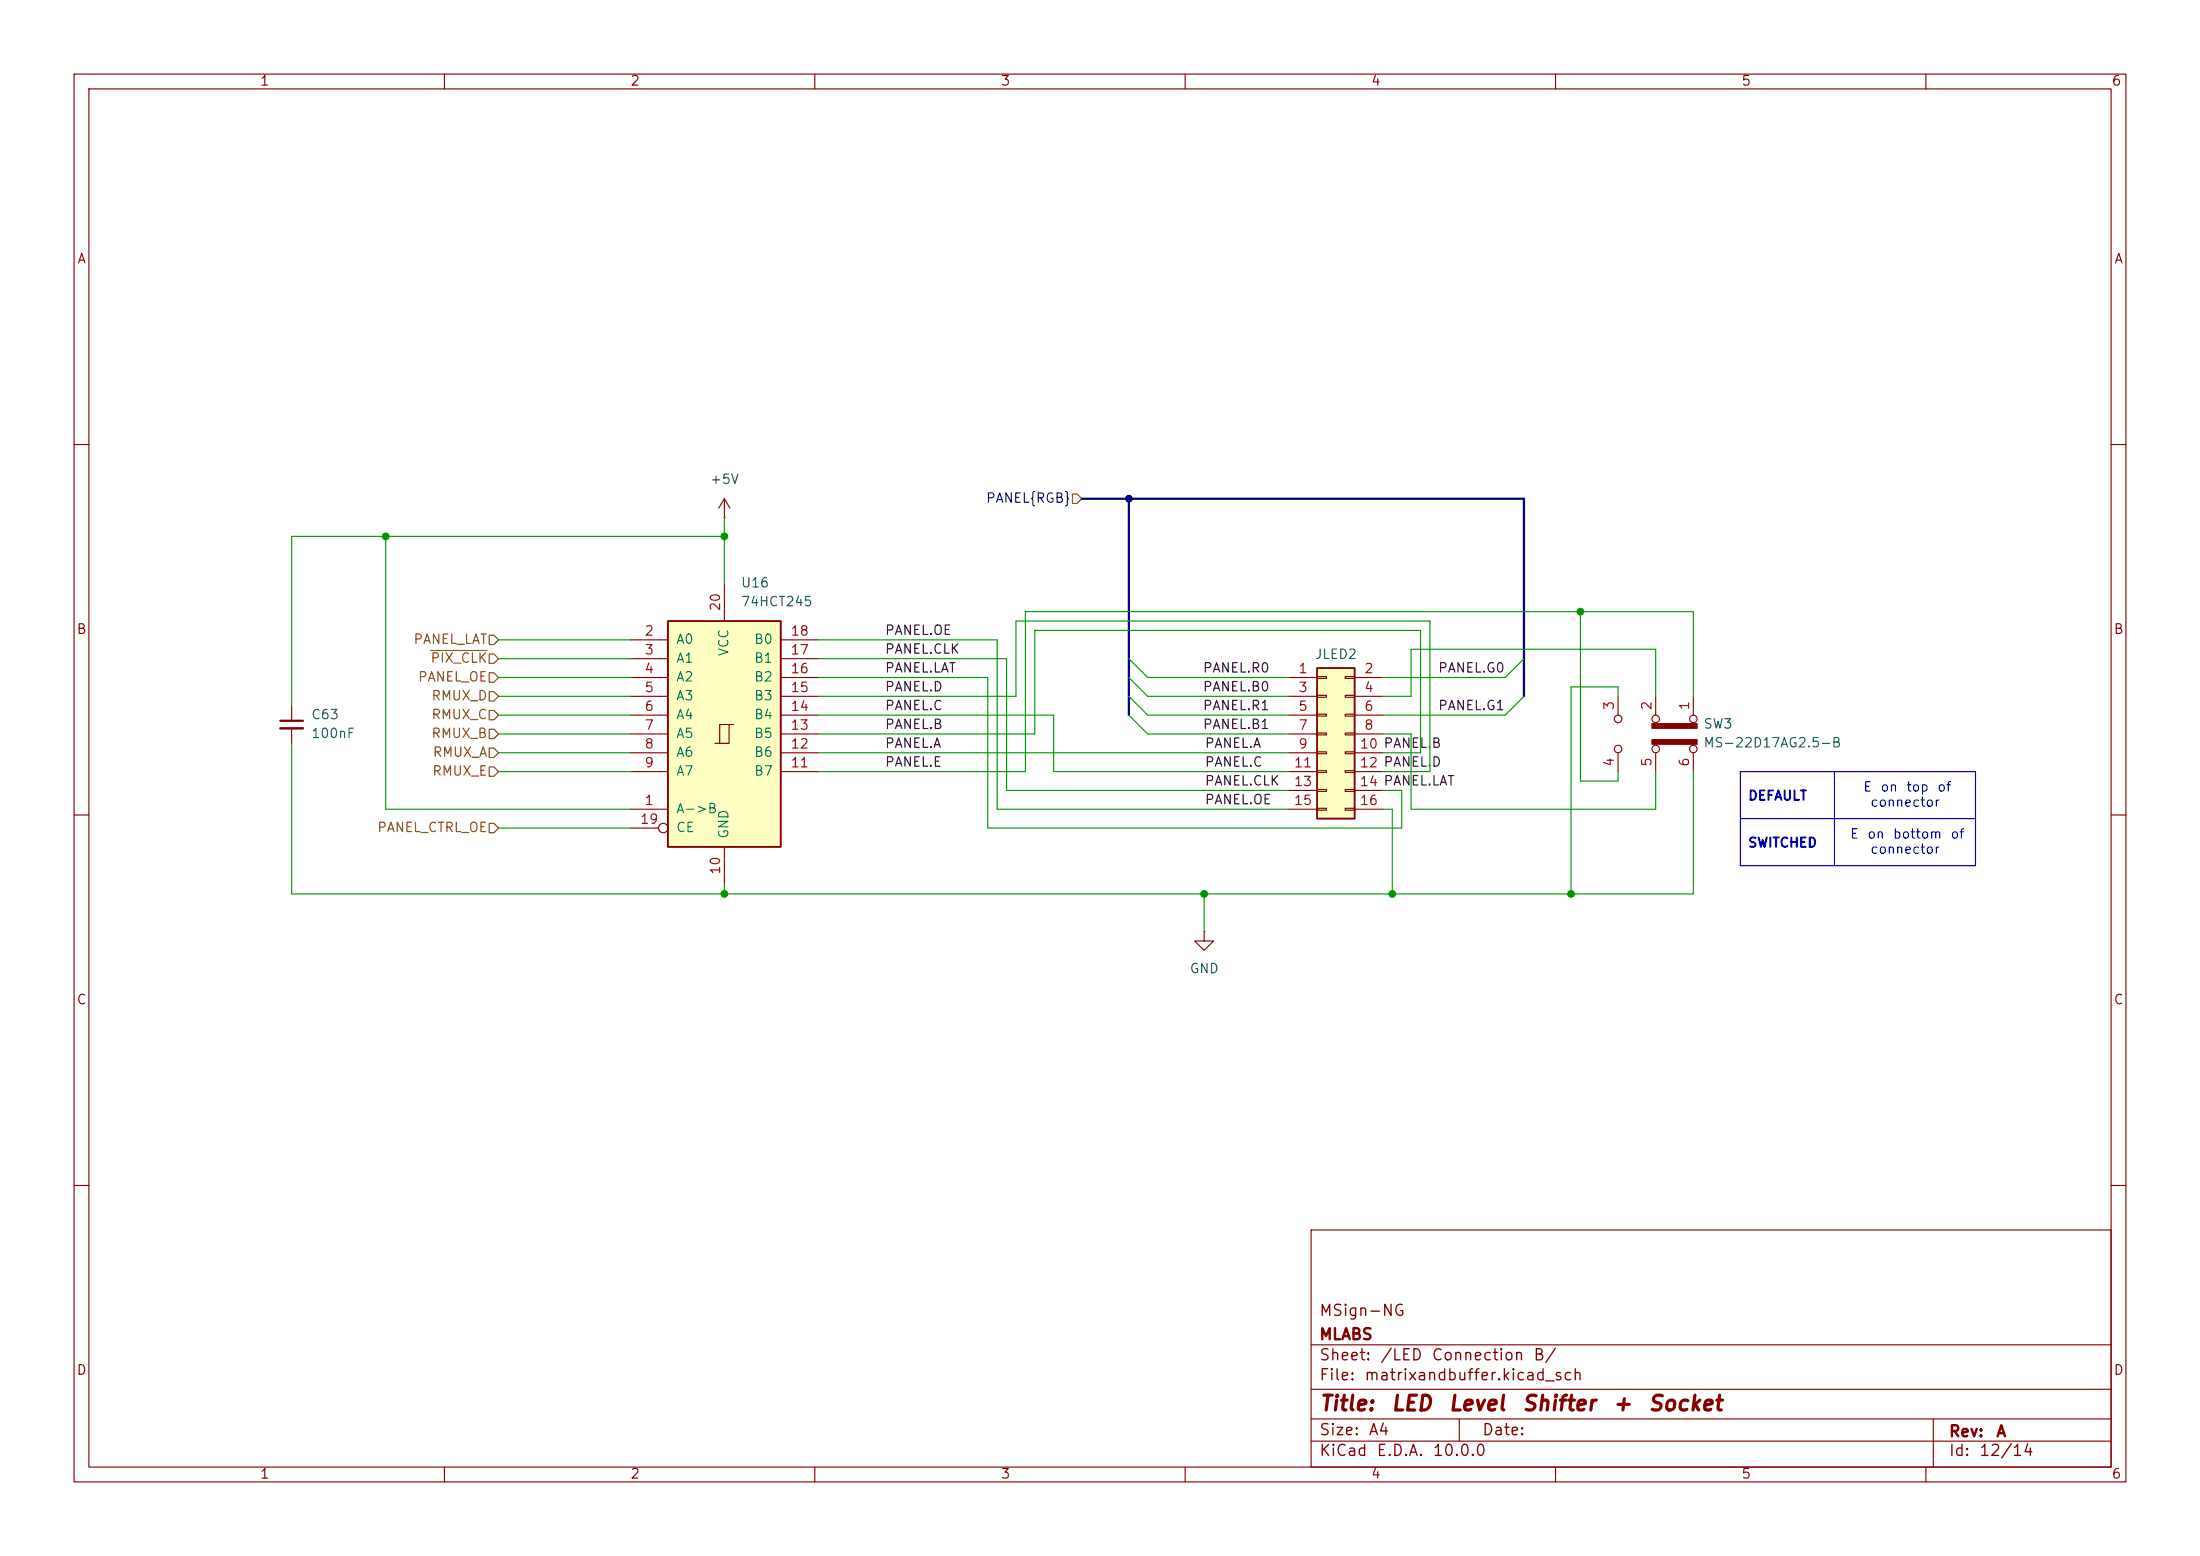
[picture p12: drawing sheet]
<svg xmlns="http://www.w3.org/2000/svg" width="297mm" height="210mm" viewBox="0 0 297 210" stroke-linecap="round" stroke-linejoin="round" font-family="sans-serif">
<g fill="none" stroke="#840000" stroke-width=".15">
<path d="M10 10h277v190h-277zM12 12h273v186h-273zM60 10v2M110 10v2M160 10v2M210 10v2M260 10v2M10 60h2M97.8 69.9h.1M97.8 67.3l-.8 1.3M97.8 67.3l.8 1.3M97.8 67.3v2.6"/>
<path d="M285 60h2M39.4 95.3v2M39.4 98.3v2M10 110h2M285 110h2M10 160h2M177 166h108v32h-108zM285 160h2M60 198v2M110 198v2M160 198v2M177 194.5h108"/>
<path d="M177 191.5h108M177 187.5h108M177 181.5h108M197 191.5v3M210 198v2M260 198v2M261 191.5v6.5"/>
</g>
<path d="M37.8 97.3h3.1" fill="none" stroke="#840000" stroke-width=".3"/>
<path d="M37.8 98.3h3.1" fill="none" stroke="#840000" stroke-width=".33"/>
<path d="M90.2 83.8h15.2v30.5h-15.2z" fill="#ffffc2"/>
<g fill="none" stroke="#840000" stroke-width=".15">
<path d="M97.8 78.7v5.1M85.1 86.4h5.1M85.1 88.9h5.1M85.1 91.4h5.1M85.1 94h5.1M85.1 96.5h5.1M85.1 99.1h5.1M98.4 97.8h-1.2v2.5M99.1 97.8h-.7v2.5h-1.9M105.4 86.4h5.1M105.4 88.9h5.1M105.4 91.4h5.1"/>
<path d="M105.4 94h5.1M105.4 96.5h5.1M105.4 99.1h5.1M218.4 94v2.5M223.5 94v2.5M228.6 94v2.5M85.1 109.2h5.1M85.1 101.6h5.1M85.1 104.1h5.1M85.1 111.8h3.8M97.8 114.3v5.1M105.4 101.6h5.1"/>
<path d="M105.4 104.1h5.1M218.4 101.6v2.5M223.5 101.6v2.5M228.6 101.6v2.5M162.6 125.7v1.3h1.2l-1.2 1.3-1.3-1.3h1.3M162.6 125.7h.1"/>
<circle cx="218.4" cy="97" r=".51"/>
<circle cx="223.5" cy="97" r=".51"/>
<circle cx="228.6" cy="97" r=".51"/>
<circle cx="89.5" cy="111.8" r=".63"/>
<circle cx="218.4" cy="101.1" r=".51"/>
<circle cx="223.5" cy="101.1" r=".51"/>
<circle cx="228.6" cy="101.1" r=".51"/>
</g>
<path d="M90.2 83.8h15.2v30.5h-15.2z" fill="none" stroke="#840000" stroke-width=".25"/>
<g fill="#840000" stroke="#840000" stroke-width=".15">
<path d="M223 97.7h6.1v.6h-6.1z"/>
<path d="M223 99.8h6.1v.7h-6.1z"/>
</g>
<path d="M177.8 90.2h5.1v20.3h-5.1z" fill="#ffffc2"/>
<path d="M177.8 90.2h5.1v20.3h-5.1z" fill="none" stroke="#840000" stroke-width=".25"/>
<g fill="none" stroke="#840000" stroke-width=".15">
<path d="M174 91.4h3.8M174 94h3.8M174 96.5h3.8M174 99.1h3.8M177.8 91.3h1.3v.3h-1.3zM177.8 93.9h1.3v.2h-1.3zM177.8 96.4h1.3v.2h-1.3zM177.8 98.9h1.3v.3h-1.3zM181.6 91.3h1.3v.3h-1.3zM181.6 93.9h1.3v.2h-1.3zM181.6 96.4h1.3v.2h-1.3zM181.6 98.9h1.3v.3h-1.3z"/>
<path d="M182.9 91.4h3.8M182.9 94h3.8M182.9 96.5h3.8M182.9 99.1h3.8M174 101.6h3.8M174 104.1h3.8M174 106.7h3.8M174 109.2h3.8M177.8 101.5h1.3v.2h-1.3zM177.8 104h1.3v.3h-1.3zM177.8 106.6h1.3v.2h-1.3zM177.8 109.1h1.3v.2h-1.3z"/>
<path d="M181.6 101.5h1.3v.2h-1.3zM181.6 104h1.3v.3h-1.3zM181.6 106.6h1.3v.2h-1.3zM181.6 109.1h1.3v.2h-1.3zM182.9 101.6h3.8M182.9 104.1h3.8M182.9 106.7h3.8M182.9 109.2h3.8"/>
</g>
<path d="M144.8 66.7h.6l.6 .6-.6 .6h-.6zM58.2 87.8h7.5M66 93.3h.7l.6 .7-.6 .6h-.7zM66 98.4h.7l.6 .7-.6 .6h-.7zM66 95.9h.7l.6 .6-.6 .7h-.7zM66 85.7h.7l.6 .7-.6 .6h-.7zM66 90.8h.7l.6 .6-.6 .7h-.7zM66 88.3h.7l.6 .6-.6 .6h-.7zM66 111.1h.7l.6 .7-.6 .6h-.7zM66 103.5h.7l.6 .6-.6 .7h-.7zM66 101h.7l.6 .6-.6 .6h-.7z" fill="none" stroke="#725600" stroke-width=".15"/>
<path d="M234.9 110.5h31.8M234.9 104.1h31.8v12.7h-31.8zM247.6 104.1v12.7" fill="none" stroke="#0000c2" stroke-width=".15"/>
<path d="M146 67.3h59.7v26.7M152.4 67.3v29.2" fill="none" stroke="#000084" stroke-width=".3"/>
<g fill="none" stroke="#009600" stroke-width=".15">
<path d="M52.1 72.4v36.8h33M97.8 72.4h-58.4v22.9M97.8 69.9v8.8M67.3 91.4h17.8M67.3 99.1h17.8M67.3 94h17.8M67.3 96.5h17.8M67.3 88.9h17.8M67.3 86.4h17.8M110.5 86.4h24.1v22.8h39.4M110.5 91.4h22.8v20.4h55.9v-5.1h-2.5M110.5 99.1h29.2v-14h52.1v16.5h-5.1"/>
<path d="M110.5 88.9h25.4v17.8h38.1M110.5 94h26.7v-10.2h55.8v20.3h-6.3M110.5 96.5h31.7v7.6h31.8M152.4 88.9l2.5 2.5h19.1M152.4 96.5l2.5 2.6h19.1M152.4 91.4l2.5 2.6h19.1M152.4 94l2.5 2.5h19.1M186.7 99.1h3.8v10.1h33v-5.1M186.7 94h3.8v-6.4h33v6.4M205.7 88.9l-2.5 2.5h-16.5M205.7 94l-2.5 2.5h-16.5M213.4 82.6v22.8h5v-1.3"/>
<path d="M218.4 94v-1.3h-6.3v28M228.6 94v-11.4h-90.2v21.5h-27.9M39.4 100.3v20.4h189.2v-16.6M67.3 101.6h17.8M67.3 104.1h17.8M67.3 111.8h17.8M97.8 119.4v1.3M110.5 101.6h63.5M186.7 109.2h1.3v11.5M162.6 120.7v5"/>
</g>
<g fill="#009600" stroke="#009600" stroke-width=".14">
<circle cx="97.8" cy="72.4" r=".46"/>
<circle cx="97.8" cy="120.7" r=".46"/>
<circle cx="52.1" cy="72.4" r=".46"/>
<circle cx="213.4" cy="82.6" r=".46"/>
<circle cx="188" cy="120.7" r=".46"/>
<circle cx="212.1" cy="120.7" r=".46"/>
<circle cx="162.6" cy="120.7" r=".46"/>
</g>
<circle cx="152.4" cy="67.3" r=".46" fill="#000084" stroke="#000084" stroke-width=".14"/>
<g font-size="2" fill="#840000">
<text x="178" y="190.9">Title:</text>
<text x="187.7" y="190.9">LED</text>
<text x="195.4" y="190.9">Level</text>
<text x="205.4" y="190.9">Shifter</text>
<text x="217.6" y="190.9">+</text>
<text x="222.4" y="190.9">Socket</text>
</g>
<g font-size="1.5" fill="#840000">
<text x="178" y="178">MSign-NG</text>
<text x="178" y="184">Sheet:</text>
<text x="178" y="181.2">MLABS</text>
<text x="186.2" y="184">/LED</text>
<text x="193.2" y="184">Connection</text>
<text x="206.9" y="184">B/</text>
<text x="178" y="186.7">File:</text>
<text x="184.1" y="186.7">matrixandbuffer.kicad_sch</text>
<text x="178" y="196.9">KiCad</text>
<text x="178" y="194.1">Size:</text>
<text x="184.7" y="194.1">A4</text>
<text x="185.7" y="196.9">E.D.A.</text>
<text x="193.3" y="196.9">10.0.0</text>
<text x="200" y="194.1">Date:</text>
<text x="263" y="194.3">Rev:</text>
<text x="263" y="196.9">Id:</text>
<text x="267.1" y="196.9">12/14</text>
<text x="269.4" y="194.3">A</text>
</g>
<g font-size="1.3" fill="#840000">
<text x="35" y="11.9">1</text>
<text x="85" y="11.9">2</text>
<text x="135" y="11.9">3</text>
<text x="185" y="11.9">4</text>
<text x="235" y="11.9">5</text>
<text x="285" y="11.9">6</text>
<text x="10.3" y="35.9">A</text>
<text x="285.3" y="35.9">A</text>
<text x="10.3" y="85.9">B</text>
<text x="285.3" y="85.9">B</text>
<text x="10.3" y="135.9">C</text>
<text x="285.3" y="135.9">C</text>
<text x="10.3" y="185.9">D</text>
<text x="285.3" y="185.9">D</text>
<text x="35" y="199.9">1</text>
<text x="85" y="199.9">2</text>
<text x="135" y="199.9">3</text>
<text x="185" y="199.9">4</text>
<text x="235" y="199.9">5</text>
<text x="285" y="199.9">6</text>
</g>
<g font-size="1.3" fill="#006464">
<text x="95.8" y="65.6">+5V</text>
<text x="99.9" y="79.6">U16</text>
<text x="99.9" y="82.1">74HCT245</text>
<text x="91.2" y="87.2">A0</text>
<text x="91.2" y="89.8">A1</text>
<text x="98.7" y="88.7" transform="rotate(-90 98.7 88.7)">VCC</text>
<text x="101.7" y="89.8">B1</text>
<text x="101.7" y="87.2">B0</text>
<text x="177.4" y="89.3">JLED2</text>
<text x="91.2" y="92.3">A2</text>
<text x="91.2" y="94.8">A3</text>
<text x="101.7" y="94.8">B3</text>
<text x="101.7" y="92.3">B2</text>
<text x="41.9" y="99.9">100nF</text>
<text x="41.9" y="97.4">C63</text>
<text x="91.2" y="97.4">A4</text>
<text x="91.2" y="99.9">A5</text>
<text x="101.7" y="99.9">B5</text>
<text x="101.7" y="97.4">B4</text>
<text x="229.9" y="101.2">MS-22D17AG2.5-B</text>
<text x="229.9" y="98.7">SW3</text>
<text x="91.2" y="102.5">A6</text>
<text x="91.2" y="105">A7</text>
<text x="101.7" y="105">B7</text>
<text x="101.7" y="102.5">B6</text>
<text x="91.2" y="110.1">A-&gt;B</text>
<text x="91.2" y="112.6">CE</text>
<text x="98.7" y="113.3" transform="rotate(-90 98.7 113.3)">GND</text>
<text x="160.5" y="131.7">GND</text>
</g>
<text font-size="1.3" fill="#000084" x="133" y="68.2">PANEL{RGB}</text>
<g font-size="1.3" fill="#a90000">
<text x="97.5" y="82.6" transform="rotate(-90 97.5 82.6)">20</text>
<text x="86.9" y="86.1">2</text>
<text x="86.9" y="88.6">3</text>
<text x="106.6" y="88.6">17</text>
<text x="106.6" y="86.1">18</text>
<text x="86.9" y="91.2">4</text>
<text x="86.9" y="93.7">5</text>
<text x="106.6" y="93.7">15</text>
<text x="106.6" y="91.2">16</text>
<text x="175.2" y="91.2">1</text>
<text x="175.2" y="93.7">3</text>
<text x="184.1" y="91.2">2</text>
<text x="184.1" y="93.7">4</text>
<text x="218.2" y="96" transform="rotate(-90 218.2 96)">3</text>
<text x="223.3" y="96" transform="rotate(-90 223.3 96)">2</text>
<text x="228.3" y="96" transform="rotate(-90 228.3 96)">1</text>
<text x="86.9" y="96.3">6</text>
<text x="86.9" y="98.8">7</text>
<text x="86.9" y="101.3">8</text>
<text x="106.6" y="101.3">12</text>
<text x="106.6" y="98.8">13</text>
<text x="106.6" y="96.3">14</text>
<text x="175.2" y="96.3">5</text>
<text x="175.2" y="98.8">7</text>
<text x="175.2" y="101.3">9</text>
<text x="183.5" y="101.3">10 PANEL.B</text>
<text x="184.1" y="96.3">6</text>
<text x="184.1" y="98.8">8</text>
<text x="86.9" y="103.9">9</text>
<text x="106.6" y="103.9">11</text>
<text x="174.6" y="103.9">11</text>
<text x="174.6" y="106.4">13</text>
<text x="183.5" y="103.9">12 PANEL.D</text>
<text x="183.5" y="106.4">14 PANEL.LAT</text>
<text x="218.2" y="103.6" transform="rotate(-90 218.2 103.6)">4</text>
<text x="223.3" y="103.6" transform="rotate(-90 223.3 103.6)">5</text>
<text x="228.3" y="103.6" transform="rotate(-90 228.3 103.6)">6</text>
<text x="86.3" y="111.5">19</text>
<text x="86.9" y="109">1</text>
<text x="174.6" y="109">15</text>
<text x="183.5" y="109">16</text>
<text x="97.5" y="118.2" transform="rotate(-90 97.5 118.2)">10</text>
</g>
<g font-size="1.3" fill="#725600">
<text x="55.7" y="87.2">PANEL_LAT</text>
<text x="58" y="89.8">PIX_CLK</text>
<text x="56.3" y="92.3">PANEL_OE</text>
<text x="58.1" y="94.8">RMUX_D</text>
<text x="58.1" y="99.9">RMUX_B</text>
<text x="58.1" y="97.4">RMUX_C</text>
<text x="58.3" y="105">RMUX_E</text>
<text x="58.3" y="102.5">RMUX_A</text>
<text x="50.8" y="112.6">PANEL_CTRL_OE</text>
</g>
<g font-size="1.3" fill="#0f0f0f">
<text x="119.4" y="86">PANEL.OE</text>
<text x="119.4" y="88.6">PANEL.CLK</text>
<text x="119.4" y="93.6">PANEL.D</text>
<text x="119.4" y="91.1">PANEL.LAT</text>
<text x="162.3" y="91.1">PANEL.R0</text>
<text x="162.3" y="93.6">PANEL.B0</text>
<text x="194" y="91.1">PANEL.G0</text>
<text x="119.4" y="101.3">PANEL.A</text>
<text x="119.4" y="98.7">PANEL.B</text>
<text x="119.4" y="96.2">PANEL.C</text>
<text x="162.3" y="98.7">PANEL.B1</text>
<text x="162.3" y="96.2">PANEL.R1</text>
<text x="162.6" y="101.3">PANEL.A</text>
<text x="194" y="96.2">PANEL.G1</text>
<text x="119.4" y="103.8">PANEL.E</text>
<text x="162.6" y="103.8">PANEL.C</text>
<text x="162.6" y="106.3">PANEL.CLK</text>
<text x="162.6" y="108.9">PANEL.OE</text>
</g>
<g font-size="1.3" fill="#0000c2">
<text x="251.4" y="107.2">E</text>
<text x="253.8" y="107.2">on</text>
<text x="257.2" y="107.2">top</text>
<text x="261.4" y="107.2">of</text>
<text x="235.9" y="108.3">DEFAULT</text>
<text x="249.7" y="113.5">E</text>
<text x="252" y="113.5">on</text>
<text x="252.4" y="109.2">connector</text>
<text x="255.5" y="113.5">bottom</text>
<text x="263.2" y="113.5">of</text>
<text x="235.9" y="114.7">SWITCHED</text>
<text x="252.4" y="115.6">connector</text>
</g>
</svg>
